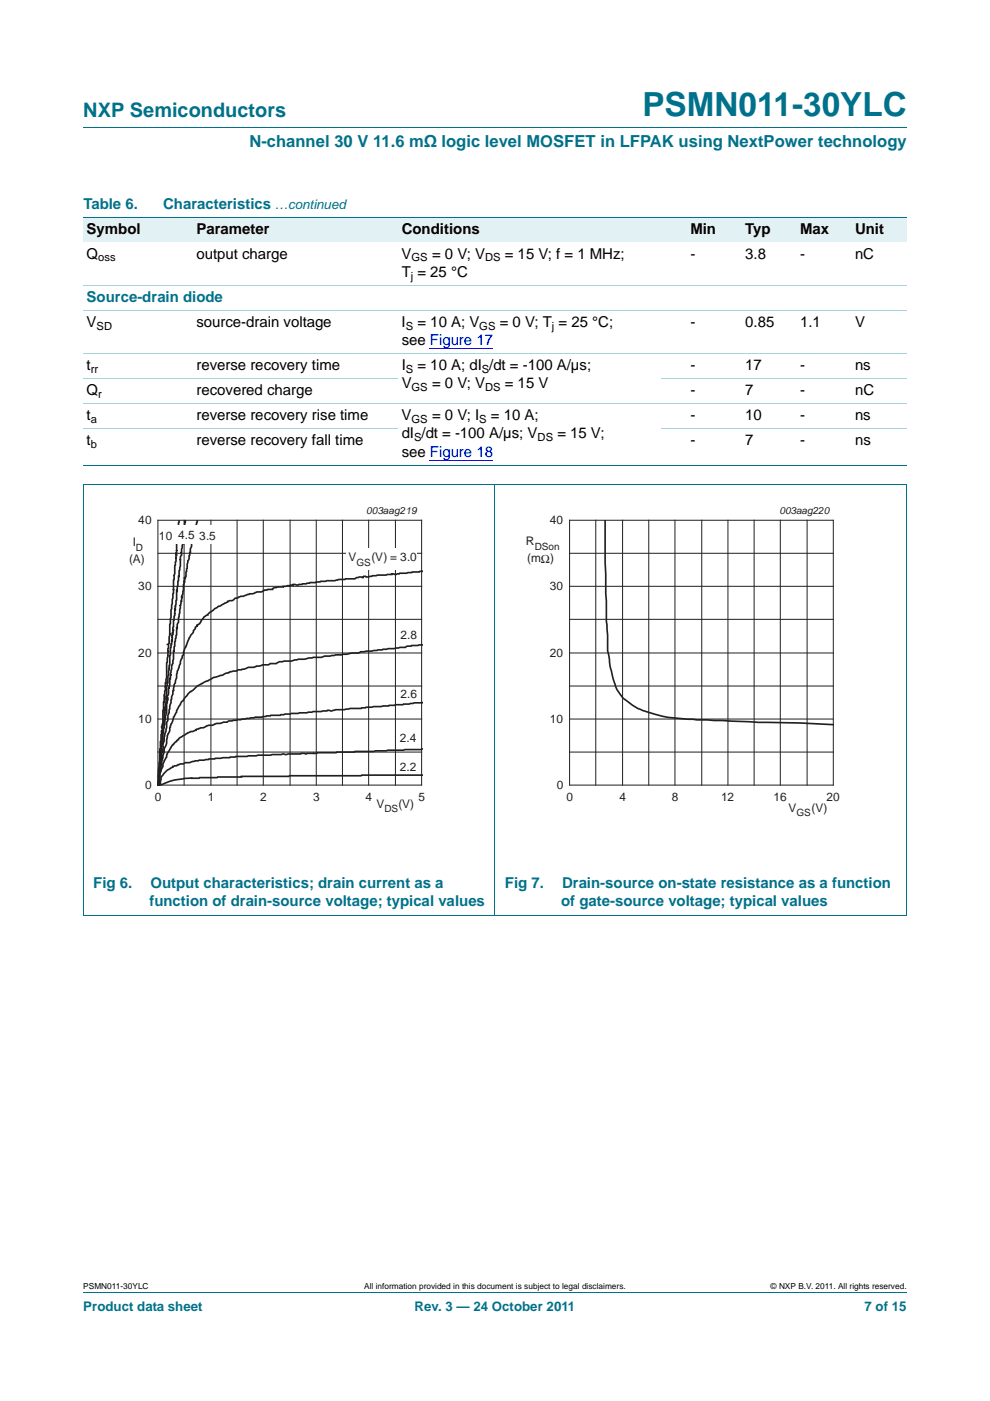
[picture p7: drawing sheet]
<svg xmlns="http://www.w3.org/2000/svg" width="210mm" height="297mm" viewBox="0 0 210 297" stroke-linecap="round" stroke-linejoin="round" font-family="sans-serif">
<path d="M17.7 27h174.6M17.7 273.9h174.6" fill="none" stroke="#00718a" stroke-width=".21"/>
<path d="M91.2 73.9h13.4M91.2 97.5h13.4" fill="none" stroke="#00f" stroke-width=".21"/>
<g fill="#e2f1f4">
<path d="M17.7 46h23.3v5.3h-23.3z"/>
<path d="M41 46h43.5v5.3h-43.5z"/>
<path d="M84.5 46h55.8v5.3h-55.8z"/>
<path d="M140.3 46h17.1v5.3h-17.1z"/>
<path d="M157.4 46h11.6v5.3h-11.6z"/>
<path d="M169 46h11.7v5.3h-11.7z"/>
<path d="M180.7 46h11.6v5.3h-11.6z"/>
</g>
<path d="M17.7 46h174.6M17.7 98.6h174.6M17.6 102.8h174.7M17.7 102.9v91.2M105 102.8v91.4M192.3 102.9v91.2M17.6 194.2h174.7" fill="none" stroke="#00718a" stroke-width=".21"/>
<path d="M17.7 60.5h174.6M17.7 65.8h174.6M17.7 75h174.6M17.7 80.2h66.8M17.7 85.5h174.6M17.7 90.8h66.8M140.3 80.2h52M140.3 90.8h52" fill="none" stroke="#a5d5dc" stroke-width=".21"/>
<g fill="none" stroke="#231f20" stroke-width=".21">
<path d="M33.5 117.3h55.9M39 110.3v56.2M44.7 110.3v56.2M50.3 110.3v56.2M55.8 110.3v56.2M61.5 110.3v56.2M67.1 110.3v56.2M72.6 110.3v56.2M78.2 110.3v56.2M83.9 110.3v56.2M89.4 110.3h-55.9v56.2M89.4 110.3v56.2"/>
<path d="M33.5 131.3h55.9M33.5 138.4h55.9M33.5 124.3h55.9M33.5 159.5h55.9M33.5 145.4h55.9M33.5 152.5h55.9M33.5 166.5h.1M33.5 166.5h55.9"/>
</g>
<path d="M38 110.3l-.3 3.4a7 7 0 0 0-.2 3.1v-.2l-.2 2.4-.2 1v1.7l-.3 1.3v2.8l-.1 .1-.2 2.1-.2 1.3-.2 2.9-.1 .2-.1 3.9-.3 .3h.1v.8l-.1 .1 .1 .7-.1 .8a16.8 16.8 0 0 0-.3 4.7l-.1 1.1h-.1v1.6l-.3 .9 .1 .4-.1 1.2h-.1v1.6l-.1 .1v2.8l-.2 .6h-.1l.1 .8-.1 .2v-.2l-.1 2.3-.2 .1-.1 4.4v-.2l-.1 .3v1.2l-.2 .1v2.4l-.2 1.1M39.3 110.3l-.1 1.5a4.2 4.2 0 0 0-.3 2.6l-.1 .1-.3 2.7h-.1l.1 .5a.98 .98 0 0 0-.2 1.1v-.2a4.4 4.4 0 0 1-.3 2.4v1.2h-.1l-.2 2-.2 .9 .1 .1-.1 2-.3 1.3M41.8 110.3v.4l-.6 1.6 .1 .3-.1 .1-.2 1.3-.4 1.1v.8l-.2 .5-.3 2.1-.3 .4-.1 .7-.3 2.6-.2 .3 .1 .1-.3 .5 .2 .2a2.69 2.69 0 0 0-.3 1.9l-.1 .2v.6l-.3 .4 .2 .3-.2 .8h-.1l-.5 3.8a.98 .98 0 0 1-.3 1.1l-.1 2.2-.4 1.5-.2 2h-.1v1.7l-.1 .9-.3 .4v.8l-.3 .9 .2 .4-.2 .7h-.1v1.4l-.1 .7v-.2l-.2 .2v1.2l-.2 .4 .1 .8h-.1l-.2 1a4.4 4.4 0 0 1-.2 2.4l-.5 4.2a3.2 3.2 0 0 1-.3 2v1.3l-.1 .3v.8h.1a2.69 2.69 0 0 0-.4 2.4v.5h-.1l.1 .6-.3 .4-.2 2.2M37.2 128.5l-.1 2-.3 1.1v1.3l-.1 .1 .1 .7-.3 .5v.3l.2-.1v.1l-.3 1.2 .1 .2a16.5 16.5 0 0 0-.5 5.1l-.1 .1-.2 2.1-.2 1.3 .1 .3-.3 .6v2.2l-.1 .1 .1 .4-.4 1.8 .2 .3-.2 .7v-.2l-.1 .2-.1 2.6h-.1l-.2 3.4-.2 1.2-.2 2-.1 .1v2.2l-.3 1.2 .2 .2a1.78 1.78 0 0 0-.2 1.6l-.2 1.1M89.6 136.7l-2.3 .2-.1 .1a1.1 1.1 0 0 0-1.2 .3h-1.2l-1.2 .2h-1.3l-3.5 .6-2.3 .1a1.33 1.33 0 0 1-1.5 .2l-2.5 .4-3.7 .3-.7 .3h-1.7l-1.8 .4h-1.4l-1.9 .4a4.2 4.2 0 0 0-2.7 .5h-1.3a1.22 1.22 0 0 1-1.3 .3l-1 .2h-.6l-.5 .3h-1.2l-1.5 .5h-.6a.98 .98 0 0 1-1.1 .3l-3 1a4.9 4.9 0 0 0-2.4 1.1l-.6 .1a13.2 13.2 0 0 0-3.9 3.1 11.8 11.8 0 0 0-2.4 3.8l-.4 .7-.3 1a2.89 2.89 0 0 0-.5 1.9l-.1 .2a3.3 3.3 0 0 0-.6 2.4l-.1 .4a1.46 1.46 0 0 0-.4 1.5l-.2 .6-.3 2a4.6 4.6 0 0 0-.4 2.9l-.1 1.1-.2 .4h-.1M89.6 121.1l-2.2 .2-1.1 .2h-1.4a2.28 2.28 0 0 1-1.8 .2v.1l-1.2 .1-2.8 .2a2.54 2.54 0 0 1-2 .1l-.1 .3-.4-.2-.7 .2a4.8 4.8 0 0 1-2.6 .2l-.1 .2a3.4 3.4 0 0 0-2.2 .2h-1.7l-2.2 .3-.2 .1h-1.1l-2.6 .5-1-.1v.1l-.7 .2-1.4 .1v.1l-1.6 .2a.51 .51 0 0 0-.7 .4l-1.7 .1-.7 .4h-.9l-.9 .4h-.7l-3.1 1.1a.94 .94 0 0 1-1.1 .3l-1.7 1a9.5 9.5 0 0 0-3.1 2.1l-.6 .4-.9 1.4-.6 .3v.3l-.4 .2v.3l-.4 .4-.1 .5a4.9 4.9 0 0 0-1.3 2.5l-.7 1.6a.59 .59 0 0 1-.2 .8l-.4 1.6-.7 1.6-.1 1.4-.3 1.1-.3 .4-.2 2-.3 .5-.1 1.3-.3 .7-.1 1.3a2.34 2.34 0 0 0-.3 1.7l-.3 .4v1.2l-.5 2v.8l-.2 .6 .1 .7-.1 .9a.98 .98 0 0 0-.3 1.1v.6l-.3 .3v.9l-.1 .2-.1 3.1-.2 1h-.2M89.6 158.8l-.3 .1-7 .2-3.1 .2-7.6 .2a1.64 1.64 0 0 1-1.5 .1h-2.8l-.1 .1h-2.1l-.1 .2-1.1-.2a1.64 1.64 0 0 1-1.4 .2l-1.8 .1-.8-.1-2.5 .2-7.4 .3-1.3 .2h-1.5l-1.5 .2-.2 .1h-1.2l-1 .3h-1.1l-2.2 .5a.98 .98 0 0 0-1.1 .3h-.6l-.6 .2a6 6 0 0 0-3.4 2.4l-.5 1.9M89.6 149h-.2a5.5 5.5 0 0 0-2.6 .3l-9.1 .6-.2 .2-1.6 .1a6.7 6.7 0 0 0-2.9 .3 6 6 0 0 0-2.9 .2l-.6-.1-1.4 .3h-1.7l-1.3 .2-4.6 .3-1.1 .3h-2l-1.8 .4h-1.5l-4.9 .7a.98 .98 0 0 0-1 .3l-2.3 .3-.9 .4a2.9 2.9 0 0 0-1.9 .5 2.15 2.15 0 0 0-1.5 .5h-.2a10.1 10.1 0 0 0-4.5 2.8l-.9 1.3a2.09 2.09 0 0 0-.7 1.6l-.7 1.5v.5l-.7 1.6-.1 1.4-.4 1M33.4 166.5h.1M40.7 165h-.3a14.7 14.7 0 0 0-6 1.3l-.9 .2M89.6 164.3h-12.7a1.63 1.63 0 0 1-1.5 .2l-24.2 .1v.1h-5l-.1 .2-5.5 .1" fill="none" stroke="#231f20" stroke-width=".35"/>
<g fill="#fff">
<path d="M73.5 116.3h15v4.4h-15z"/>
<path d="M84.9 131.6h4v4h-4z"/>
<path d="M41 111.4h4v3.9h-4z"/>
<path d="M37 111.2h4.3v4h-4.3z"/>
</g>
<path d="M20.4 107.4h81.9v66.3h-81.9zM107.7 107.4h81.9v66.3h-81.9z" fill="none" stroke="#fff" stroke-width=".21"/>
<g fill="none" stroke="#231f20" stroke-width=".21">
<path d="M120.8 117.3h55.9M120.8 110.3h55.9v56.2h-55.9zM126.4 110.3v56.2M132.1 110.3v56.2M137.6 110.3v56.2M143.2 110.3v56.2M148.8 110.3v56.2M154.4 110.3v56.2M160 110.3v56.2M165.5 110.3v56.2M171.2 110.3v56.2M120.8 131.3h55.9"/>
<path d="M120.8 138.4h55.9M120.8 124.3h55.9M120.8 159.5h55.9M120.8 145.4h55.9M120.8 152.5h55.9"/>
</g>
<path d="M128.3 110.3a362.7 362.7 0 0 0 .4 22.2l.2 2.2a13.3 13.3 0 0 0 .4 5.2v.4a23 23 0 0 0 1.8 6.3 10.5 10.5 0 0 0 3.8 3.4l.4 .2a30.3 30.3 0 0 0 11.7 2.3l13.9 .7 8.8 .1 7 .3" fill="none" stroke="#231f20" stroke-width=".35"/>
<text font-size="7" fill="#00718a" x="136.3" y="24.6">PSMN011-30YLC</text>
<text font-size="4.2" fill="#00718a" x="17.7" y="24.9">NXP Semiconductors</text>
<text font-size="3.5" fill="#00718a" x="52.9" y="31.1">N-channel 30 V 11.6 mΩ logic level MOSFET in LFPAK using NextPower technology</text>
<g font-size="3.2" fill="#00718a">
<text x="17.7" y="44.3">Table 6.</text>
<text x="34.6" y="44.3">Characteristics</text>
<text x="18.4" y="64">Source-drain diode</text>
<text x="19.8" y="188.2">Fig 6.</text>
<text x="31.9" y="188.2">Output characteristics; drain current as a</text>
<text x="107.1" y="188.2">Fig 7.</text>
<text x="119.2" y="188.2">Drain-source on-state resistance as a function</text>
<text x="31.7" y="192.1">function of drain-source voltage; typical values</text>
<text x="119" y="192.1">of gate-source voltage; typical values</text>
</g>
<g font-size="3.2">
<text x="18.4" y="49.6">Symbol</text>
<text x="41.7" y="49.6">Parameter</text>
<text x="85.2" y="49.6">Conditions</text>
<text x="146.4" y="49.6">Min</text>
<text x="158.1" y="49.6">Typ</text>
<text x="169.7" y="49.6">Max</text>
<text x="181.4" y="49.6">Unit</text>
<text x="18.4" y="54.8">Q</text>
<text x="41.7" y="54.8">output charge</text>
<text x="85.2" y="54.8">V</text>
<text x="85.2" y="58.7">T = 25 °C</text>
<text x="91.6" y="54.8">= 0 V; V</text>
<text x="107.1" y="54.8">= 15 V; f = 1 MHz;</text>
<text x="146.4" y="54.8">-</text>
<text x="158.1" y="54.8">3.8</text>
<text x="169.7" y="54.8">-</text>
<text x="181.4" y="54.8">nC</text>
<text x="18.4" y="69.3">V</text>
<text x="41.7" y="69.3">source-drain voltage</text>
<text x="85.2" y="69.3">I</text>
<text x="88.5" y="69.3">= 10 A; V</text>
<text x="106" y="69.3">= 0 V; T = 25 °C;</text>
<text x="146.4" y="69.3">-</text>
<text x="158.1" y="69.3">0.85</text>
<text x="169.7" y="69.3">1.1</text>
<text x="181.4" y="69.3">V</text>
<text x="85.2" y="73.2">see Figure 17</text>
<text x="18.4" y="78.5">t</text>
<text x="18.4" y="83.8">Q</text>
<text x="41.7" y="78.5">reverse recovery time</text>
<text x="41.7" y="83.8">recovered charge</text>
<text x="85.2" y="78.5">I</text>
<text x="85.2" y="82.4">V</text>
<text x="88.5" y="78.5">= 10 A; dI /dt = -100 A/µs;</text>
<text x="91.6" y="82.4">= 0 V; V</text>
<text x="107.1" y="82.4">= 15 V</text>
<text x="146.4" y="78.5">-</text>
<text x="146.4" y="83.8">-</text>
<text x="158.1" y="78.5">17</text>
<text x="158.1" y="83.8">7</text>
<text x="169.7" y="78.5">-</text>
<text x="169.7" y="83.8">-</text>
<text x="181.4" y="78.5">ns</text>
<text x="181.4" y="83.8">nC</text>
<text x="18.4" y="89.1">t</text>
<text x="41.7" y="89.1">reverse recovery rise time</text>
<text x="85.2" y="89.1">V</text>
<text x="91.6" y="89.1">= 0 V; I</text>
<text x="104.1" y="89.1">= 10 A;</text>
<text x="146.4" y="89.1">-</text>
<text x="158.1" y="89.1">10</text>
<text x="169.7" y="89.1">-</text>
<text x="181.4" y="89.1">ns</text>
<text x="18.4" y="94.4">t</text>
<text x="41.7" y="94.4">reverse recovery fall time</text>
<text x="85.2" y="92.9">dI /dt = -100 A/µs; V</text>
<text x="118.2" y="92.9">= 15 V;</text>
<text x="146.4" y="94.4">-</text>
<text x="158.1" y="94.4">7</text>
<text x="169.7" y="94.4">-</text>
<text x="181.4" y="94.4">ns</text>
<text x="85.2" y="96.8">see Figure 18</text>
</g>
<g font-size="2.8" fill="#00718a">
<text x="58.3" y="44.3">…continued</text>
<text x="17.7" y="277.9">Product data sheet</text>
<text x="87.9" y="277.9">Rev. 3 — 24 October 2011</text>
<text x="183.4" y="277.9">7 of 15</text>
</g>
<g font-size="2.5" fill="#231f20">
<text x="29.3" y="111.2">40</text>
<text x="116.6" y="111.2">40</text>
<text x="27.4" y="119.3">(A)</text>
<text x="28.2" y="115.9">I</text>
<text x="33.7" y="114.4">10</text>
<text x="37.8" y="114.4">4.5</text>
<text x="42.3" y="114.4">3.5</text>
<text x="73.9" y="119">V</text>
<text x="78.8" y="119">(V) = 3.0</text>
<text x="111.6" y="115.6">R</text>
<text x="111.8" y="119.1">(mΩ)</text>
<text x="29.3" y="125.2">30</text>
<text x="116.6" y="125.2">30</text>
<text x="84.9" y="135.5">2.8</text>
<text x="29.3" y="139.3">20</text>
<text x="116.6" y="139.3">20</text>
<text x="84.9" y="147.9">2.6</text>
<text x="29.3" y="153.3">10</text>
<text x="116.6" y="153.3">10</text>
<text x="84.8" y="157.4">2.4</text>
<text x="30.8" y="167.3">0</text>
<text x="84.8" y="163.6">2.2</text>
<text x="118.1" y="167.3">0</text>
<text x="32.8" y="169.8">0</text>
<text x="44.1" y="169.8">1</text>
<text x="55.2" y="169.8">2</text>
<text x="66.4" y="169.8">3</text>
<text x="77.5" y="169.8">4</text>
<text x="79.9" y="171.2">V</text>
<text x="84.5" y="171.2">(V)</text>
<text x="88.8" y="169.8">5</text>
<text x="120.1" y="169.8">0</text>
<text x="131.4" y="169.8">4</text>
<text x="142.5" y="169.8">8</text>
<text x="152.9" y="169.8">12</text>
<text x="164" y="169.8">16</text>
<text x="167.2" y="172.1">V</text>
<text x="172.2" y="172.1">(V)</text>
<text x="175.3" y="169.8">20</text>
</g>
<g font-size="2.4">
<text x="20.8" y="55.4">oss</text>
<text x="87.1" y="59.3">j</text>
<text x="87.3" y="55.4">GS</text>
<text x="102.9" y="55.4">DS</text>
<text x="20.5" y="69.9">SD</text>
<text x="86.1" y="69.9">S</text>
<text x="101.7" y="69.9">GS</text>
<text x="117.1" y="69.9">j</text>
<text x="19.3" y="79.1">rr</text>
<text x="86.1" y="79.1">S</text>
<text x="87.3" y="82.9">GS</text>
<text x="102.2" y="79.1">S</text>
<text x="102.9" y="82.9">DS</text>
<text x="19.3" y="89.6">a</text>
<text x="20.8" y="84.3">r</text>
<text x="87.3" y="89.6">GS</text>
<text x="101.6" y="89.6">S</text>
<text x="19.3" y="94.9">b</text>
<text x="87.8" y="93.5">S</text>
<text x="114" y="93.5">DS</text>
</g>
<g font-size="2.1" fill="#231f20">
<text x="77.7" y="109">003aag219</text>
<text x="165.3" y="109">003aag220</text>
<text x="28.8" y="116.8">D</text>
<text x="75.6" y="120">GS</text>
<text x="113.4" y="116.6">DSon</text>
<text x="81.6" y="172.2">DS</text>
<text x="168.9" y="173">GS</text>
</g>
<g font-size="1.8">
<text x="17.7" y="273.3">PSMN011-30YLC</text>
<text x="77.2" y="273.3">All information provided in this document is subject to legal disclaimers.</text>
<text x="163.5" y="273.3">© NXP B.V. 2011. All rights reserved.</text>
</g>
</svg>
